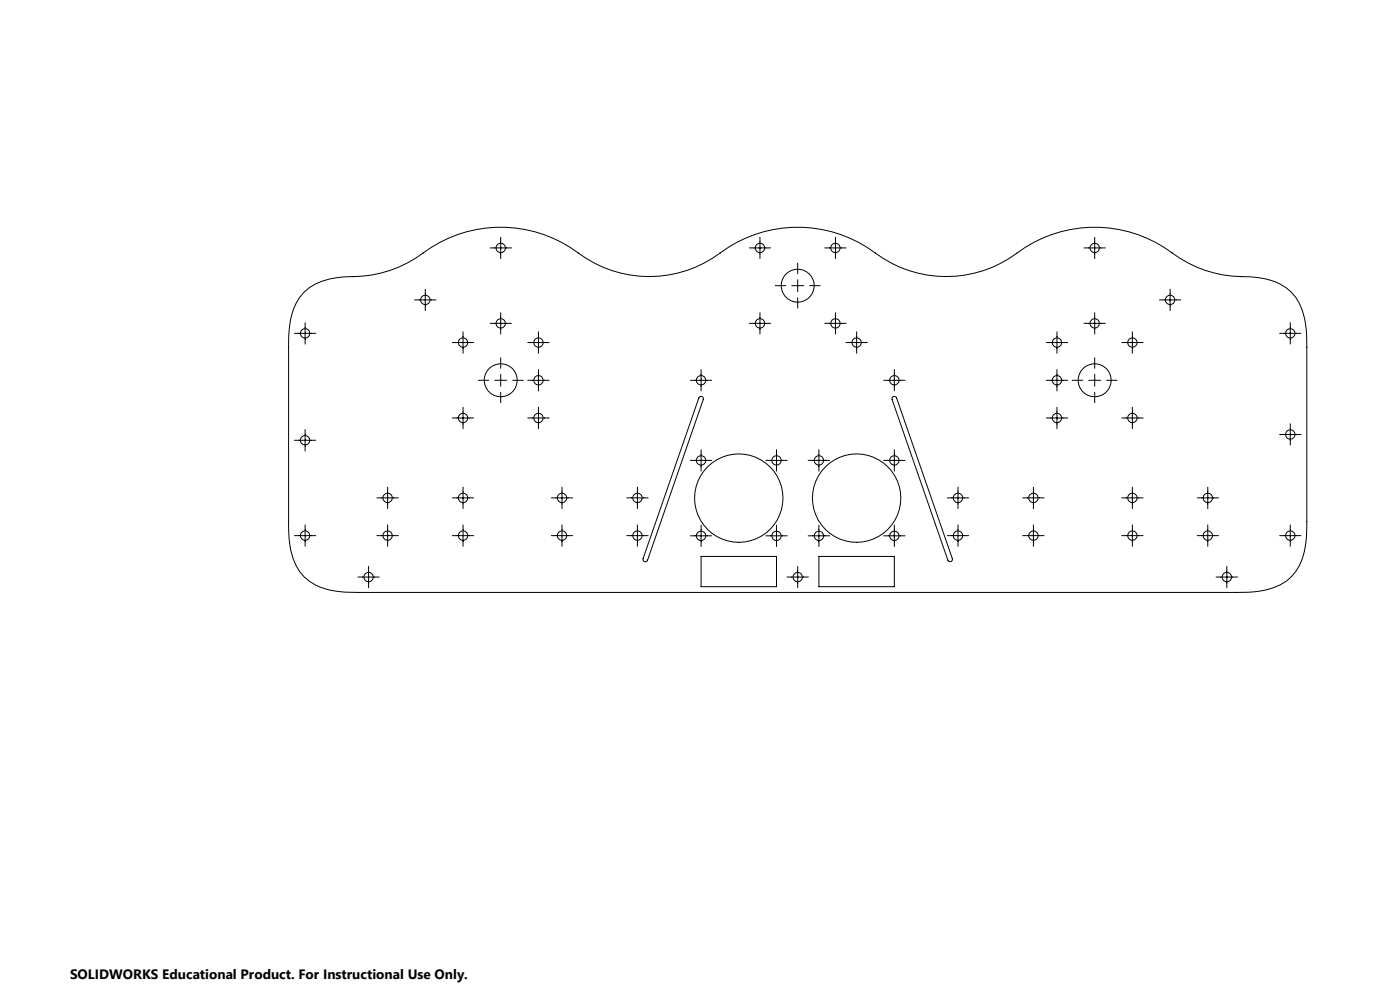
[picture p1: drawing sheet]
<svg xmlns="http://www.w3.org/2000/svg" width="594mm" height="420mm" viewBox="0 0 594 420" stroke-linecap="round" stroke-linejoin="round" font-family="sans-serif">
<g fill="none" stroke="#000" stroke-width=".42">
<path d="M207.9 105.2h9.1M212.4 100.7v9M317.9 105.2h9.1M322.4 100.7v9M338.5 111.6v4.5M338.5 118.7v5M349.9 105.2h9.1M354.5 100.7v9M459.9 105.2h9.1M464.5 100.7v9M129 123.9a26.9 26.9 0 0 1 18.6-6.5 51.2 51.2 0 0 0 31.9-10 54.9 54.9 0 0 1 65.9 0 50.4 50.4 0 0 0 60.1 0 54.9 54.9 0 0 1 65.9 0 50.3 50.3 0 0 0 60.1 0 55 55 0 0 1 65.9 0 51.2 51.2 0 0 0 32.7 10 24.5 24.5 0 0 1 19.6 8.7 36.6 36.6 0 0 1 4.8 21.2v74a42 42 0 0 1-3.2 18.7 20.4 20.4 0 0 1-16.8 10.8l-5 .5h-5.1h-371.9a42 42 0 0 1-18.7-3.1 20.4 20.4 0 0 1-10.8-16.8l-.6-7.4v-76.7a41.8 41.8 0 0 1 3.2-18.6l1.6-2.6zM129.5 136.9v9.1"/>
<path d="M175.9 127.2h9.1M180.4 122.7v9.1M207.9 137.2h9.1M212.4 132.7v9M317.9 137.2h9.1M322.4 132.7v9M328.9 121.2h4.5M335.9 121.2h5.1M338.5 126.3v4.4M343.5 121.2h4.5M349.9 137.2h9.1M354.5 132.7v9"/>
<path d="M459.9 137.2h9.1M464.5 132.7v9M491.9 127.2h9.1M496.5 122.7v9.1M547.4 136.9v9.1M124.9 141.4h9.1M191.9 145.3h9.1M196.5 140.8v9.1M212.4 151.8v4.5M212.4 158.8v5.1M223.9 145.3h9.1M228.5 140.8v9.1"/>
<path d="M228.5 156.8v9.1M297.5 156.8v9.1M358.9 145.3h9.1M363.5 140.8v9.1M379.4 156.8v9.1M443.9 145.3h9.1M448.5 140.8v9.1M448.5 156.8v9.1M464.5 151.8v4.5M464.5 158.8v5.1M475.9 145.3h9.1M480.4 140.8v9.1"/>
<path d="M542.9 141.4h9.1M191.9 177.3h9.1M196.5 172.8v9.1M202.9 161.3h4.5M209.9 161.3h5.1M212.4 166.4v4.5M217.5 161.3h4.5M223.9 161.3h9.1M223.9 177.3h9.1M228.5 172.8v9.1M292.9 161.3h9.1M296.7 168.5l.7-.3 .7 .2 .3 1.1-23.7 68.1a1 1 0 0 1-1.2 .7 1 1 0 0 1-.7-1.3z"/>
<path d="M374.9 161.3h9.1M378.8 168.4l.7-.2 .9 .6 23.7 68.2a1 1 0 0 1-.7 1.3 1 1 0 0 1-1.2-.7l-23.7-68.1zM443.9 161.3h9.1M443.9 177.3h9.1M448.5 172.8v9.1M454.9 161.3h4.5M461.9 161.3h5.1M464.5 166.4v4.5M469.5 161.3h4.5M475.9 177.3h9.1M480.4 172.8v9.1M547.4 179.8v9.1"/>
<path d="M124.9 186.8h9.1M129.5 182.2v9.1M292.9 195.3h9.1M297.5 190.8v9.1M324.9 195.3h9.1M329.5 190.8v9.1M342.9 195.3h9.1M347.5 190.8v9.1M374.9 195.3h9.1M379.4 190.8v9.1M542.9 184.3h9.1M159.9 211.2h9.1"/>
<path d="M164.5 206.7v9.1M191.9 211.2h9.1M196.5 206.7v9.1M233.9 211.2h9.1M238.4 206.7v9.1M265.9 211.2h9.1M270.4 206.7v9.1M401.9 211.2h9.1M406.5 206.7v9.1M433.9 211.2h9.1M438.5 206.7v9.1M475.9 211.2h9.1"/>
<path d="M480.4 206.7v9.1M507.9 211.2h9.1M512.4 206.7v9.1M124.9 227.2h9.1M129.5 222.7v9.1M159.9 227.2h9.1M164.5 222.7v9.1M191.9 227.2h9.1M196.5 222.7v9.1M233.9 227.2h9.1M238.4 222.7v9.1M265.9 227.2h9.1"/>
<path d="M270.4 222.7v9.1M292.9 227.3h9.1M297.5 222.8v9.1M297.5 236.1h32v12.8h-32zM324.9 227.3h9.1M329.5 222.8v9.1M342.9 227.3h9.1M347.5 236.1h31.9v12.8h-31.9zM347.5 222.8v9.1M374.9 227.3h9.1M379.4 222.8v9.1M401.9 227.2h9.1"/>
<path d="M406.5 222.7v9.1M433.9 227.2h9.1M438.5 222.7v9.1M475.9 227.2h9.1M480.4 222.7v9.1M507.9 227.2h9.1M512.4 222.7v9.1M542.9 227.2h9.1M547.4 222.7v9.1M151.8 244.8h9.1M156.4 240.3v9.1M333.9 244.8h9.1"/>
<path d="M338.5 240.3v9.1M516 244.8h9.1M520.5 240.3v9.1"/>
<circle cx="212.5" cy="105.2" r="2"/>
<circle cx="322.4" cy="105.2" r="2.01"/>
<circle cx="354.4" cy="105.2" r="2.01"/>
<circle cx="464.5" cy="105.2" r="2"/>
<circle cx="180.5" cy="127.2" r="2.01"/>
<circle cx="212.5" cy="137.2" r="2.01"/>
<circle cx="322.4" cy="137.2" r="2.01"/>
<circle cx="338.5" cy="121.2" r="7"/>
<circle cx="354.4" cy="137.2" r="2.01"/>
<circle cx="464.5" cy="137.2" r="2"/>
<circle cx="496.5" cy="127.2" r="2"/>
<circle cx="129.4" cy="141.4" r="2.01"/>
<circle cx="196.5" cy="145.3" r="2"/>
<circle cx="228.5" cy="145.3" r="2"/>
<circle cx="363.5" cy="145.3" r="2"/>
<circle cx="448.4" cy="145.3" r="2"/>
<circle cx="480.5" cy="145.3" r="2.01"/>
<circle cx="547.4" cy="141.4" r="2.01"/>
<circle cx="196.5" cy="177.3" r="2"/>
<circle cx="212.5" cy="161.3" r="7"/>
<circle cx="228.4" cy="161.3" r="2"/>
<circle cx="228.5" cy="177.3" r="2"/>
<circle cx="297.4" cy="161.3" r="2"/>
<circle cx="379.5" cy="161.3" r="2.01"/>
<circle cx="448.4" cy="161.3" r="2"/>
<circle cx="448.4" cy="177.3" r="2"/>
<circle cx="464.4" cy="161.3" r="7"/>
<circle cx="480.5" cy="177.3" r="2.01"/>
<circle cx="129.5" cy="186.8" r="2.01"/>
<circle cx="297.4" cy="195.3" r="2"/>
<circle cx="329.4" cy="195.3" r="2"/>
<circle cx="347.4" cy="195.3" r="2"/>
<circle cx="379.5" cy="195.3" r="2.01"/>
<circle cx="547.4" cy="184.3" r="2.01"/>
<circle cx="164.5" cy="211.2" r="2"/>
<circle cx="196.5" cy="211.2" r="2"/>
<circle cx="238.5" cy="211.2" r="2.01"/>
<circle cx="270.5" cy="211.2" r="2.01"/>
<circle cx="313.5" cy="211.3" r="18.8"/>
<circle cx="363.4" cy="211.3" r="18.8"/>
<circle cx="406.5" cy="211.2" r="2.01"/>
<circle cx="438.5" cy="211.2" r="2"/>
<circle cx="480.5" cy="211.2" r="2.01"/>
<circle cx="512.5" cy="211.2" r="2.01"/>
<circle cx="129.5" cy="227.2" r="2"/>
<circle cx="164.5" cy="227.2" r="1.99"/>
<circle cx="196.5" cy="227.2" r="1.99"/>
<circle cx="238.5" cy="227.2" r="2"/>
<circle cx="270.5" cy="227.2" r="2"/>
<circle cx="297.4" cy="227.3" r="2"/>
<circle cx="329.4" cy="227.3" r="2"/>
<circle cx="347.4" cy="227.3" r="2"/>
<circle cx="379.5" cy="227.3" r="2.01"/>
<circle cx="406.5" cy="227.2" r="2"/>
<circle cx="438.5" cy="227.2" r="1.99"/>
<circle cx="480.5" cy="227.2" r="2"/>
<circle cx="512.5" cy="227.2" r="2"/>
<circle cx="547.5" cy="227.2" r="2"/>
<circle cx="156.4" cy="244.8" r="2"/>
<circle cx="338.4" cy="244.8" r="2"/>
<circle cx="520.5" cy="244.8" r="2.01"/>
</g>
<text font-size="5.8" x="29.7" y="415.3">SOLIDWORKS Educational Product. For Instructional Use Only.</text>
</svg>
